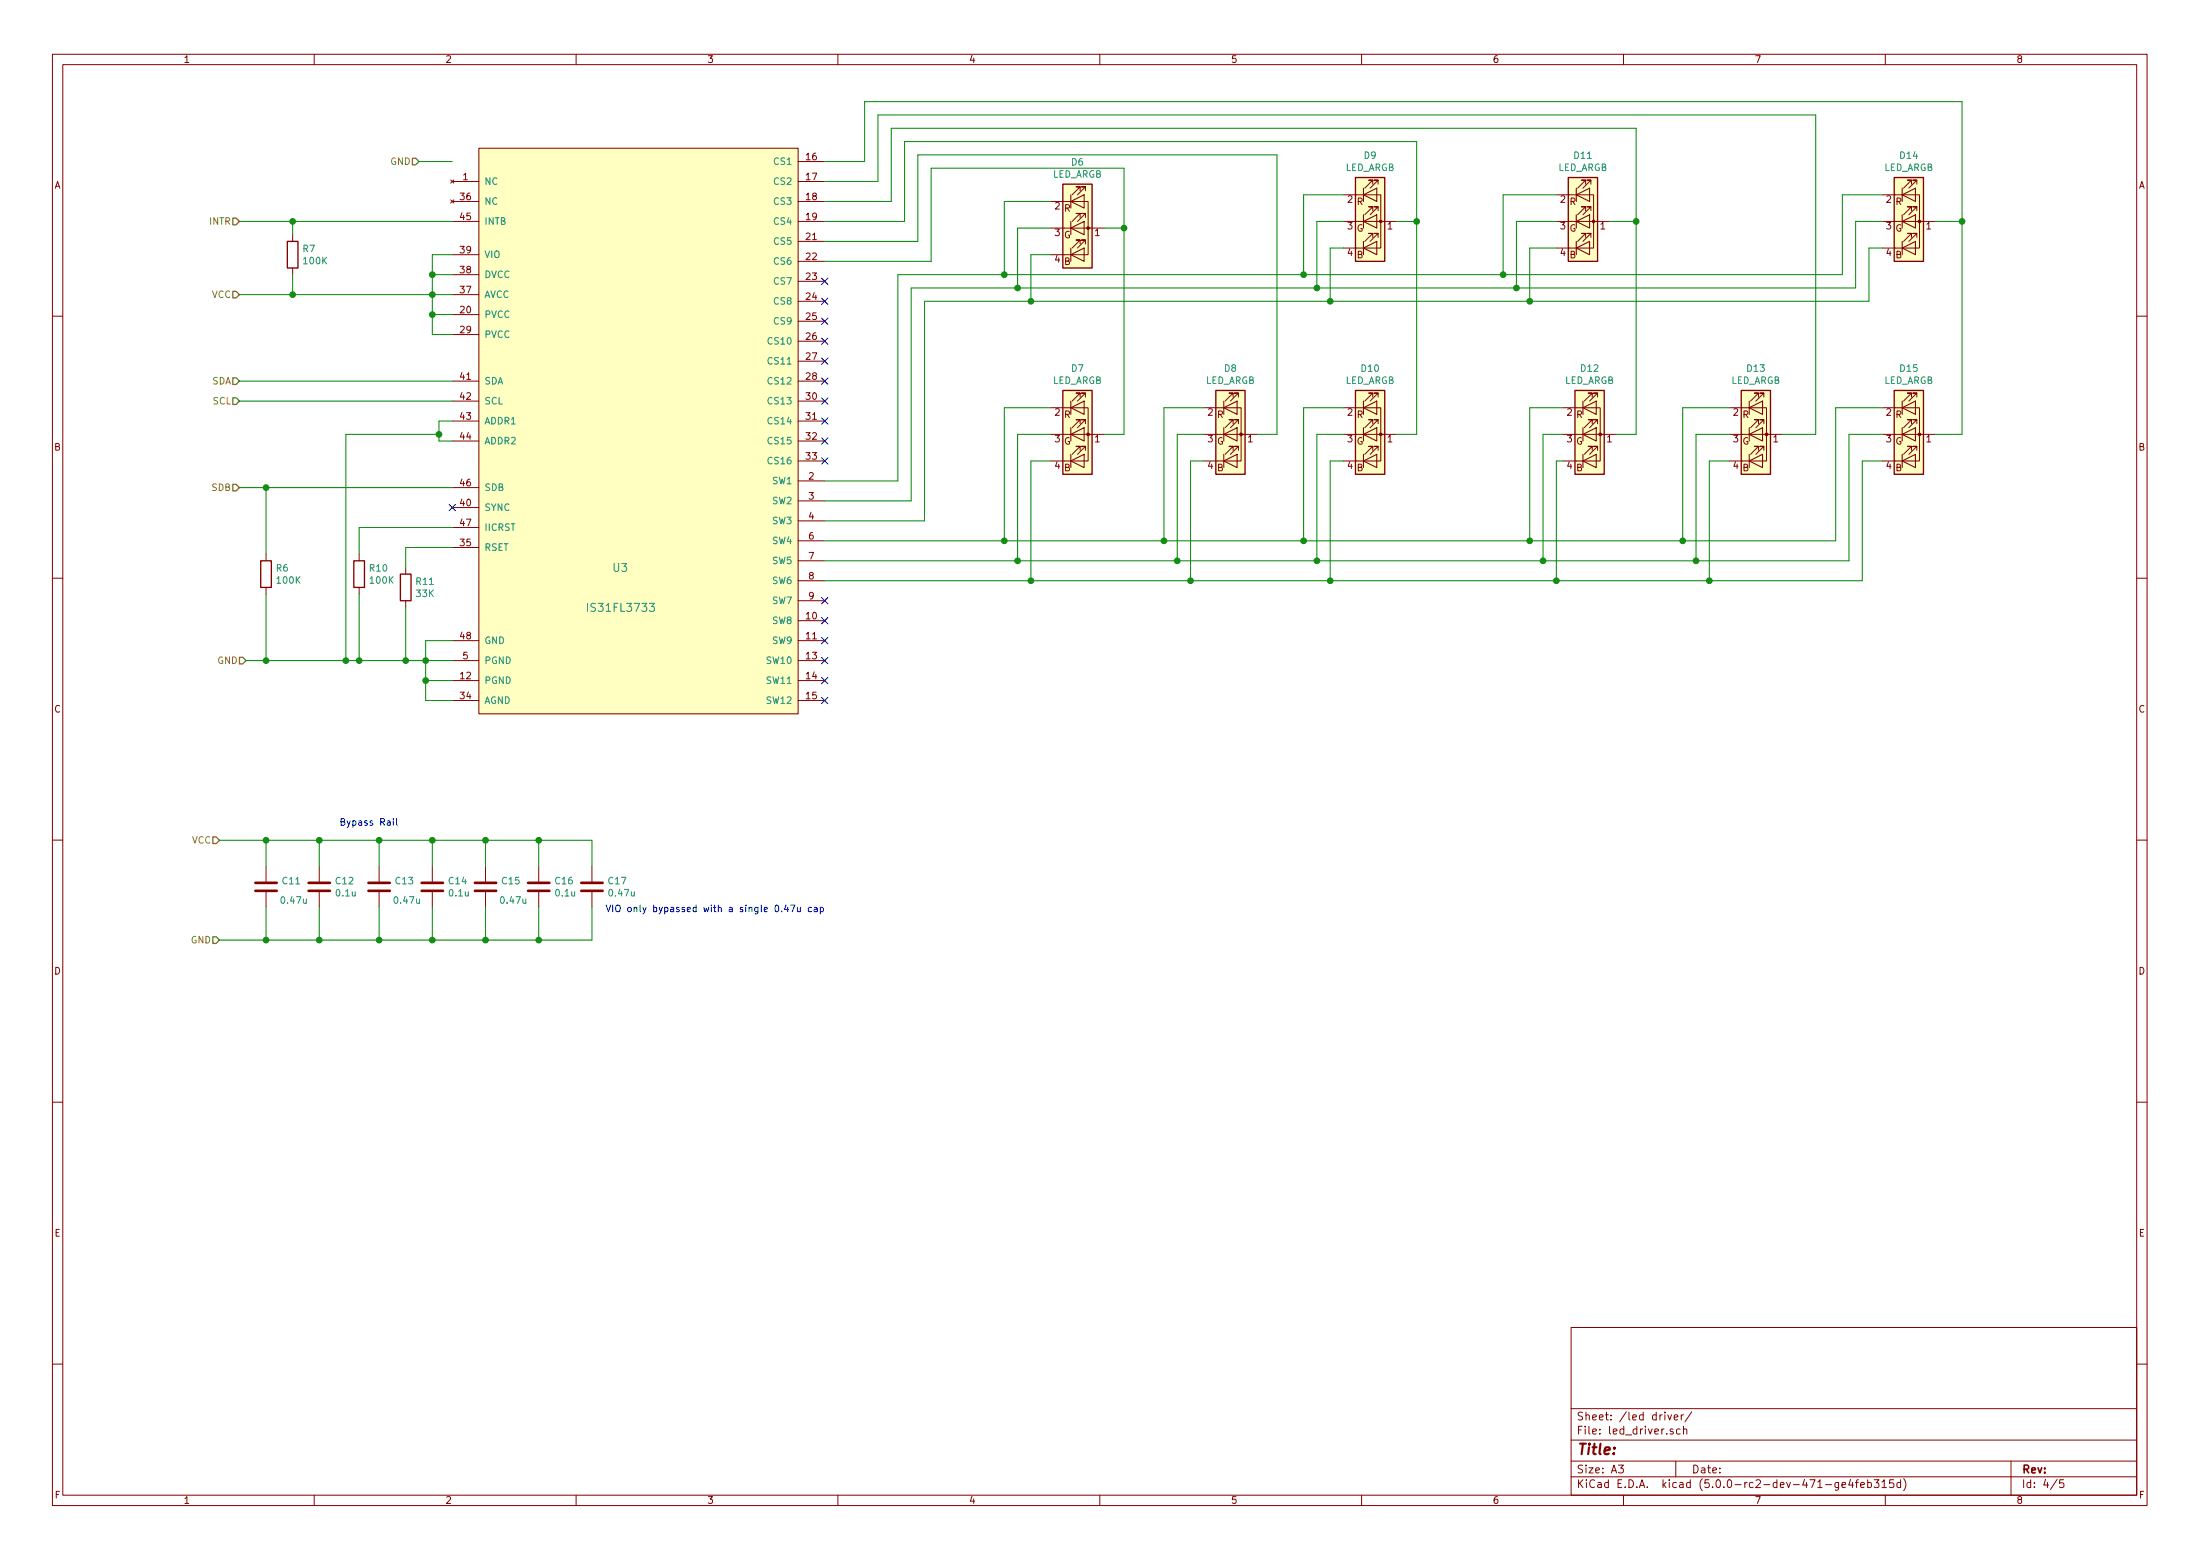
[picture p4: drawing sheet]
EESchema Schematic File Version 4
LIBS:cherry_proto_circuit-cache
EELAYER 26 0
EELAYER END
$Descr A3 16535 11693
encoding utf-8
Sheet 4 5
Title ""
Date ""
Rev ""
Comp ""
Comment1 ""
Comment2 ""
Comment3 ""
Comment4 ""
$EndDescr
$Comp
L cherry_proto_circuit-rescue:IS31FL3733-custom_library U3
U 1 1
P 3600 5350
F 0 "U3" H 4600 6450 60  0000 L CNN
F 1 "IS31FL3733" H 4400 6150 60  0000 L CNN
F 2 "" H 3600 5350 60  0001 C CNN
F 3 "" H 3600 5350 60  0001 C CNN
	1    3600 5350
	1    0    0    -1  
$EndComp
Text HLabel 1800 2850 0    50   Input ~ 0
SDA
Text HLabel 1800 3000 0    50   Input ~ 0
SCL
Text HLabel 1800 3650 0    50   Input ~ 0
SDB
Text HLabel 1850 4950 0    50   Input ~ 0
GND
Text HLabel 1800 2200 0    50   Input ~ 0
VCC
Text HLabel 3150 1200 0    50   Input ~ 0
GND
Text HLabel 1800 1650 0    50   Input ~ 0
INTR
Wire Wire Line
	3400 4800 3200 4800
Wire Wire Line
	3200 4800 3200 4950
Wire Wire Line
	3200 4950 3400 4950
Wire Wire Line
	3400 5100 3200 5100
Wire Wire Line
	3200 5100 3200 4950
Connection ~ 3200 4950
Wire Wire Line
	3400 5250 3200 5250
Wire Wire Line
	3200 5250 3200 5100
Connection ~ 3200 5100
Wire Wire Line
	1850 4950 2000 4950
$Comp
L device:R R11
U 1 1
P 3050 4400
F 0 "R11" H 3120 4446 50  0000 L CNN
F 1 "33K" H 3120 4355 50  0000 L CNN
F 2 "" V 2980 4400 50  0001 C CNN
F 3 "" H 3050 4400 50  0001 C CNN
	1    3050 4400
	1    0    0    -1  
$EndComp
Wire Wire Line
	3400 4100 3050 4100
Wire Wire Line
	3050 4100 3050 4250
Wire Wire Line
	3050 4550 3050 4950
Connection ~ 3050 4950
Wire Wire Line
	3050 4950 3200 4950
Wire Wire Line
	1800 3650 2000 3650
Wire Wire Line
	3400 1900 3250 1900
Wire Wire Line
	3250 1900 3250 2050
Wire Wire Line
	3250 2500 3400 2500
Wire Wire Line
	3400 2350 3250 2350
Connection ~ 3250 2350
Wire Wire Line
	3250 2350 3250 2500
Wire Wire Line
	3400 2200 3250 2200
Connection ~ 3250 2200
Wire Wire Line
	3250 2200 3250 2350
Wire Wire Line
	3400 2050 3250 2050
Connection ~ 3250 2050
Wire Wire Line
	3250 2050 3250 2200
Wire Wire Line
	1800 2200 2200 2200
Connection ~ 2200 2200
Wire Wire Line
	3400 1650 2200 1650
Wire Wire Line
	3400 1200 3150 1200
$Comp
L device:R R7
U 1 1
P 2200 1900
F 0 "R7" H 2270 1946 50  0000 L CNN
F 1 "100K" H 2270 1855 50  0000 L CNN
F 2 "" V 2130 1900 50  0001 C CNN
F 3 "" H 2200 1900 50  0001 C CNN
	1    2200 1900
	1    0    0    -1  
$EndComp
Wire Wire Line
	2200 1650 2200 1750
Connection ~ 2200 1650
Wire Wire Line
	2200 1650 1800 1650
Wire Wire Line
	2200 2050 2200 2200
$Comp
L device:R R6
U 1 1
P 2000 4300
F 0 "R6" H 2070 4346 50  0000 L CNN
F 1 "100K" H 2070 4255 50  0000 L CNN
F 2 "" V 1930 4300 50  0001 C CNN
F 3 "" H 2000 4300 50  0001 C CNN
	1    2000 4300
	1    0    0    -1  
$EndComp
Wire Wire Line
	2000 3650 2000 4150
Connection ~ 2000 3650
Wire Wire Line
	2000 3650 3400 3650
Wire Wire Line
	2000 4450 2000 4950
Connection ~ 2000 4950
Wire Wire Line
	2000 4950 2600 4950
$Comp
L device:R R10
U 1 1
P 2700 4300
F 0 "R10" H 2770 4346 50  0000 L CNN
F 1 "100K" H 2770 4255 50  0000 L CNN
F 2 "" V 2630 4300 50  0001 C CNN
F 3 "" H 2700 4300 50  0001 C CNN
	1    2700 4300
	1    0    0    -1  
$EndComp
Wire Wire Line
	3400 3950 2700 3950
Wire Wire Line
	2700 3950 2700 4150
Wire Wire Line
	2700 4450 2700 4950
Connection ~ 2700 4950
Wire Wire Line
	2700 4950 3050 4950
Wire Wire Line
	3400 3300 3300 3300
Wire Wire Line
	3300 3300 3300 3250
Wire Wire Line
	3300 3150 3400 3150
Wire Wire Line
	3300 3250 2600 3250
Wire Wire Line
	2600 3250 2600 4950
Connection ~ 3300 3250
Wire Wire Line
	3300 3250 3300 3150
Connection ~ 2600 4950
Wire Wire Line
	2600 4950 2700 4950
NoConn ~ 3400 3800
Text HLabel 1650 6300 0    50   Input ~ 0
VCC
Text HLabel 1650 7050 0    50   Input ~ 0
GND
$Comp
L device:C C11
U 1 1
P 2000 6650
F 0 "C11" H 2115 6696 50  0000 L CNN
F 1 "0.47u" H 2100 6550 50  0000 L CNN
F 2 "" H 2038 6500 50  0001 C CNN
F 3 "" H 2000 6650 50  0001 C CNN
	1    2000 6650
	1    0    0    -1  
$EndComp
$Comp
L device:C C12
U 1 1
P 2400 6650
F 0 "C12" H 2515 6696 50  0000 L CNN
F 1 "0.1u" H 2515 6605 50  0000 L CNN
F 2 "" H 2438 6500 50  0001 C CNN
F 3 "" H 2400 6650 50  0001 C CNN
	1    2400 6650
	1    0    0    -1  
$EndComp
$Comp
L device:C C13
U 1 1
P 2850 6650
F 0 "C13" H 2965 6696 50  0000 L CNN
F 1 "0.47u" H 2950 6550 50  0000 L CNN
F 2 "" H 2888 6500 50  0001 C CNN
F 3 "" H 2850 6650 50  0001 C CNN
	1    2850 6650
	1    0    0    -1  
$EndComp
$Comp
L device:C C14
U 1 1
P 3250 6650
F 0 "C14" H 3365 6696 50  0000 L CNN
F 1 "0.1u" H 3365 6605 50  0000 L CNN
F 2 "" H 3288 6500 50  0001 C CNN
F 3 "" H 3250 6650 50  0001 C CNN
	1    3250 6650
	1    0    0    -1  
$EndComp
$Comp
L device:C C15
U 1 1
P 3650 6650
F 0 "C15" H 3765 6696 50  0000 L CNN
F 1 "0.47u" H 3750 6550 50  0000 L CNN
F 2 "" H 3688 6500 50  0001 C CNN
F 3 "" H 3650 6650 50  0001 C CNN
	1    3650 6650
	1    0    0    -1  
$EndComp
$Comp
L device:C C16
U 1 1
P 4050 6650
F 0 "C16" H 4165 6696 50  0000 L CNN
F 1 "0.1u" H 4165 6605 50  0000 L CNN
F 2 "" H 4088 6500 50  0001 C CNN
F 3 "" H 4050 6650 50  0001 C CNN
	1    4050 6650
	1    0    0    -1  
$EndComp
$Comp
L device:C C17
U 1 1
P 4450 6650
F 0 "C17" H 4565 6696 50  0000 L CNN
F 1 "0.47u" H 4565 6605 50  0000 L CNN
F 2 "" H 4488 6500 50  0001 C CNN
F 3 "" H 4450 6650 50  0001 C CNN
	1    4450 6650
	1    0    0    -1  
$EndComp
Wire Wire Line
	1650 6300 2000 6300
Wire Wire Line
	2000 6300 2000 6500
Wire Wire Line
	2000 6300 2400 6300
Wire Wire Line
	2400 6300 2400 6500
Wire Wire Line
	2400 6300 2850 6300
Wire Wire Line
	2850 6300 2850 6500
Connection ~ 2400 6300
Wire Wire Line
	2850 6300 3250 6300
Wire Wire Line
	3250 6300 3250 6500
Connection ~ 2850 6300
Wire Wire Line
	3250 6300 3650 6300
Wire Wire Line
	3650 6300 3650 6500
Connection ~ 3250 6300
Wire Wire Line
	3650 6300 4050 6300
Wire Wire Line
	4050 6300 4050 6500
Connection ~ 3650 6300
Wire Wire Line
	4050 6300 4450 6300
Wire Wire Line
	4450 6300 4450 6500
Connection ~ 4050 6300
Wire Wire Line
	1650 7050 2000 7050
Wire Wire Line
	2000 7050 2000 6800
Wire Wire Line
	2000 7050 2400 7050
Wire Wire Line
	2400 7050 2400 6800
Wire Wire Line
	2400 7050 2850 7050
Wire Wire Line
	2850 7050 2850 6800
Connection ~ 2400 7050
Wire Wire Line
	2850 7050 3250 7050
Wire Wire Line
	3250 7050 3250 6800
Connection ~ 2850 7050
Wire Wire Line
	3250 7050 3650 7050
Wire Wire Line
	3650 7050 3650 6800
Connection ~ 3250 7050
Wire Wire Line
	3650 7050 4050 7050
Wire Wire Line
	4050 7050 4050 6800
Connection ~ 3650 7050
Wire Wire Line
	4050 7050 4450 7050
Wire Wire Line
	4450 7050 4450 6800
Connection ~ 4050 7050
Connection ~ 2000 6300
Connection ~ 2000 7050
Text Notes 2550 6200 0    50   ~ 0
Bypass Rail
Text Notes 4550 6850 0    50   ~ 0
VIO only bypassed with a single 0.47u cap
$Comp
L device:LED_ARGB D6
U 1 1
P 8100 1700
F 0 "D6" H 8100 2197 50  0000 C CNN
F 1 "LED_ARGB" H 8100 2106 50  0000 C CNN
F 2 "" H 8100 1650 50  0001 C CNN
F 3 "~" H 8100 1650 50  0001 C CNN
	1    8100 1700
	1    0    0    -1  
$EndComp
$Comp
L device:LED_ARGB D9
U 1 1
P 10300 1650
F 0 "D9" H 10300 2147 50  0000 C CNN
F 1 "LED_ARGB" H 10300 2056 50  0000 C CNN
F 2 "" H 10300 1600 50  0001 C CNN
F 3 "~" H 10300 1600 50  0001 C CNN
	1    10300 1650
	1    0    0    -1  
$EndComp
$Comp
L device:LED_ARGB D7
U 1 1
P 8100 3250
F 0 "D7" H 8100 3747 50  0000 C CNN
F 1 "LED_ARGB" H 8100 3656 50  0000 C CNN
F 2 "" H 8100 3200 50  0001 C CNN
F 3 "~" H 8100 3200 50  0001 C CNN
	1    8100 3250
	1    0    0    -1  
$EndComp
$Comp
L device:LED_ARGB D8
U 1 1
P 9250 3250
F 0 "D8" H 9250 3747 50  0000 C CNN
F 1 "LED_ARGB" H 9250 3656 50  0000 C CNN
F 2 "" H 9250 3200 50  0001 C CNN
F 3 "~" H 9250 3200 50  0001 C CNN
	1    9250 3250
	1    0    0    -1  
$EndComp
$Comp
L device:LED_ARGB D10
U 1 1
P 10300 3250
F 0 "D10" H 10300 3747 50  0000 C CNN
F 1 "LED_ARGB" H 10300 3656 50  0000 C CNN
F 2 "" H 10300 3200 50  0001 C CNN
F 3 "~" H 10300 3200 50  0001 C CNN
	1    10300 3250
	1    0    0    -1  
$EndComp
Wire Wire Line
	8450 3250 8300 3250
Wire Wire Line
	8300 1700 8450 1700
Wire Wire Line
	8450 1700 8450 3250
Wire Wire Line
	9600 3250 9450 3250
Wire Wire Line
	10650 3250 10500 3250
Wire Wire Line
	10500 1650 10650 1650
Wire Wire Line
	10650 1650 10650 3250
Wire Wire Line
	6200 3600 6750 3600
Wire Wire Line
	6750 3600 6750 2050
Wire Wire Line
	6750 2050 7550 2050
Wire Wire Line
	9800 2050 9800 1450
Wire Wire Line
	9800 1450 10100 1450
Wire Wire Line
	6200 3750 6850 3750
Wire Wire Line
	6850 3750 6850 2150
Wire Wire Line
	6850 2150 7650 2150
Wire Wire Line
	9900 2150 9900 1650
Wire Wire Line
	9900 1650 10100 1650
Wire Wire Line
	6200 3900 6950 3900
Wire Wire Line
	6950 3900 6950 2250
Wire Wire Line
	6950 2250 7750 2250
Wire Wire Line
	10000 2250 10000 1850
Wire Wire Line
	10000 1850 10100 1850
Wire Wire Line
	7900 1500 7550 1500
Wire Wire Line
	7550 1500 7550 2050
Connection ~ 7550 2050
Wire Wire Line
	7550 2050 9800 2050
Wire Wire Line
	7650 2150 7650 1700
Wire Wire Line
	7650 1700 7900 1700
Connection ~ 7650 2150
Wire Wire Line
	7650 2150 9900 2150
Wire Wire Line
	7750 2250 7750 1900
Wire Wire Line
	7750 1900 7900 1900
Connection ~ 7750 2250
Wire Wire Line
	7750 2250 10000 2250
Wire Wire Line
	6200 4050 7550 4050
Wire Wire Line
	9800 4050 9800 3050
Wire Wire Line
	9800 3050 10100 3050
Wire Wire Line
	6200 4200 7650 4200
Wire Wire Line
	9900 4200 9900 3250
Wire Wire Line
	9900 3250 10100 3250
Wire Wire Line
	10000 4350 10000 3450
Wire Wire Line
	10000 3450 10100 3450
Wire Wire Line
	9050 3450 8950 3450
Wire Wire Line
	8950 3450 8950 4350
Connection ~ 8950 4350
Wire Wire Line
	8950 4350 10000 4350
Wire Wire Line
	9050 3250 8850 3250
Wire Wire Line
	9050 3050 8750 3050
Wire Wire Line
	8750 3050 8750 4050
Connection ~ 8750 4050
Wire Wire Line
	8750 4050 9800 4050
Wire Wire Line
	6200 4350 7750 4350
Wire Wire Line
	8850 3250 8850 4200
Connection ~ 8850 4200
Wire Wire Line
	8850 4200 9900 4200
Wire Wire Line
	7900 3450 7750 3450
Wire Wire Line
	7750 3450 7750 4350
Connection ~ 7750 4350
Wire Wire Line
	7750 4350 8950 4350
Wire Wire Line
	7900 3250 7650 3250
Wire Wire Line
	7650 3250 7650 4200
Connection ~ 7650 4200
Wire Wire Line
	7650 4200 8850 4200
Wire Wire Line
	7900 3050 7550 3050
Wire Wire Line
	7550 3050 7550 4050
Connection ~ 7550 4050
Wire Wire Line
	7550 4050 8750 4050
NoConn ~ 6200 2100
NoConn ~ 6200 2250
NoConn ~ 6200 2400
NoConn ~ 6200 2550
NoConn ~ 6200 2700
NoConn ~ 6200 2850
NoConn ~ 6200 3000
NoConn ~ 6200 3150
NoConn ~ 6200 3300
NoConn ~ 6200 3450
NoConn ~ 6200 4500
NoConn ~ 6200 4650
NoConn ~ 6200 4800
NoConn ~ 6200 4950
NoConn ~ 6200 5100
NoConn ~ 6200 5250
Wire Wire Line
	2200 2200 3250 2200
Wire Wire Line
	1800 2850 3400 2850
Wire Wire Line
	1800 3000 3400 3000
$Comp
L device:LED_ARGB D11
U 1 1
P 11900 1650
F 0 "D11" H 11900 2147 50  0000 C CNN
F 1 "LED_ARGB" H 11900 2056 50  0000 C CNN
F 2 "" H 11900 1600 50  0001 C CNN
F 3 "~" H 11900 1600 50  0001 C CNN
	1    11900 1650
	1    0    0    -1  
$EndComp
$Comp
L device:LED_ARGB D14
U 1 1
P 14350 1650
F 0 "D14" H 14350 2147 50  0000 C CNN
F 1 "LED_ARGB" H 14350 2056 50  0000 C CNN
F 2 "" H 14350 1600 50  0001 C CNN
F 3 "~" H 14350 1600 50  0001 C CNN
	1    14350 1650
	1    0    0    -1  
$EndComp
$Comp
L device:LED_ARGB D12
U 1 1
P 11950 3250
F 0 "D12" H 11950 3747 50  0000 C CNN
F 1 "LED_ARGB" H 11950 3656 50  0000 C CNN
F 2 "" H 11950 3200 50  0001 C CNN
F 3 "~" H 11950 3200 50  0001 C CNN
	1    11950 3250
	1    0    0    -1  
$EndComp
$Comp
L device:LED_ARGB D15
U 1 1
P 14350 3250
F 0 "D15" H 14350 3747 50  0000 C CNN
F 1 "LED_ARGB" H 14350 3656 50  0000 C CNN
F 2 "" H 14350 3200 50  0001 C CNN
F 3 "~" H 14350 3200 50  0001 C CNN
	1    14350 3250
	1    0    0    -1  
$EndComp
$Comp
L device:LED_ARGB D13
U 1 1
P 13200 3250
F 0 "D13" H 13200 3747 50  0000 C CNN
F 1 "LED_ARGB" H 13200 3656 50  0000 C CNN
F 2 "" H 13200 3200 50  0001 C CNN
F 3 "~" H 13200 3200 50  0001 C CNN
	1    13200 3250
	1    0    0    -1  
$EndComp
Wire Wire Line
	6200 1200 6500 1200
Wire Wire Line
	6500 1200 6500 750 
Wire Wire Line
	6500 750  14750 750 
Wire Wire Line
	14750 750  14750 1650
Wire Wire Line
	14750 1650 14550 1650
Wire Wire Line
	14750 1650 14750 3250
Wire Wire Line
	14750 3250 14550 3250
Connection ~ 14750 1650
Wire Wire Line
	6200 1350 6600 1350
Wire Wire Line
	6600 1350 6600 850 
Wire Wire Line
	6600 850  13650 850 
Wire Wire Line
	13650 850  13650 3250
Wire Wire Line
	13650 3250 13400 3250
Wire Wire Line
	6200 1500 6700 1500
Wire Wire Line
	6700 1500 6700 950 
Wire Wire Line
	6700 950  12300 950 
Wire Wire Line
	12300 950  12300 1650
Wire Wire Line
	12300 1650 12100 1650
Wire Wire Line
	12300 1650 12300 3250
Wire Wire Line
	12300 3250 12150 3250
Connection ~ 12300 1650
Wire Wire Line
	6200 1650 6800 1650
Wire Wire Line
	6800 1650 6800 1050
Wire Wire Line
	6800 1050 10650 1050
Wire Wire Line
	10650 1050 10650 1650
Connection ~ 10650 1650
Wire Wire Line
	6200 1800 6900 1800
Wire Wire Line
	6900 1800 6900 1150
Wire Wire Line
	6900 1150 9600 1150
Wire Wire Line
	9600 1150 9600 3250
Wire Wire Line
	6200 1950 7000 1950
Wire Wire Line
	7000 1950 7000 1250
Wire Wire Line
	7000 1250 8450 1250
Wire Wire Line
	8450 1250 8450 1700
Connection ~ 8450 1700
Wire Wire Line
	9800 2050 11300 2050
Wire Wire Line
	11300 2050 11300 1450
Wire Wire Line
	11300 1450 11700 1450
Connection ~ 9800 2050
Wire Wire Line
	9900 2150 11400 2150
Wire Wire Line
	11400 2150 11400 1650
Wire Wire Line
	11400 1650 11700 1650
Connection ~ 9900 2150
Wire Wire Line
	10000 2250 11500 2250
Wire Wire Line
	11500 2250 11500 1850
Wire Wire Line
	11500 1850 11700 1850
Connection ~ 10000 2250
Wire Wire Line
	11300 2050 13850 2050
Wire Wire Line
	13850 2050 13850 1450
Wire Wire Line
	13850 1450 14150 1450
Connection ~ 11300 2050
Wire Wire Line
	11400 2150 13950 2150
Wire Wire Line
	13950 2150 13950 1650
Wire Wire Line
	13950 1650 14150 1650
Connection ~ 11400 2150
Wire Wire Line
	11500 2250 14050 2250
Wire Wire Line
	14050 2250 14050 1850
Wire Wire Line
	14050 1850 14150 1850
Connection ~ 11500 2250
Wire Wire Line
	9800 4050 11500 4050
Wire Wire Line
	11500 4050 11500 3050
Wire Wire Line
	11500 3050 11750 3050
Connection ~ 9800 4050
Wire Wire Line
	13800 4050 13800 3050
Wire Wire Line
	13800 3050 14150 3050
Wire Wire Line
	9900 4200 11600 4200
Wire Wire Line
	11600 4200 11600 3250
Wire Wire Line
	11600 3250 11750 3250
Connection ~ 9900 4200
Connection ~ 11500 4050
Wire Wire Line
	11600 4200 12750 4200
Wire Wire Line
	12750 4200 12750 3250
Wire Wire Line
	12750 3250 13000 3250
Connection ~ 11600 4200
Wire Wire Line
	12750 4200 13900 4200
Wire Wire Line
	13900 4200 13900 3250
Wire Wire Line
	13900 3250 14150 3250
Connection ~ 12750 4200
Wire Wire Line
	10000 4350 11700 4350
Wire Wire Line
	11700 4350 11700 3450
Wire Wire Line
	11700 3450 11750 3450
Connection ~ 10000 4350
Wire Wire Line
	11700 4350 12850 4350
Wire Wire Line
	12850 4350 12850 3450
Wire Wire Line
	12850 3450 13000 3450
Connection ~ 11700 4350
Wire Wire Line
	12850 4350 14000 4350
Wire Wire Line
	14000 4350 14000 3450
Wire Wire Line
	14000 3450 14150 3450
Connection ~ 12850 4350
Wire Wire Line
	11500 4050 12650 4050
Wire Wire Line
	12650 4050 12650 3050
Connection ~ 12650 4050
Wire Wire Line
	12650 4050 13800 4050
Wire Wire Line
	12650 3050 13000 3050
$EndSCHEMATC
